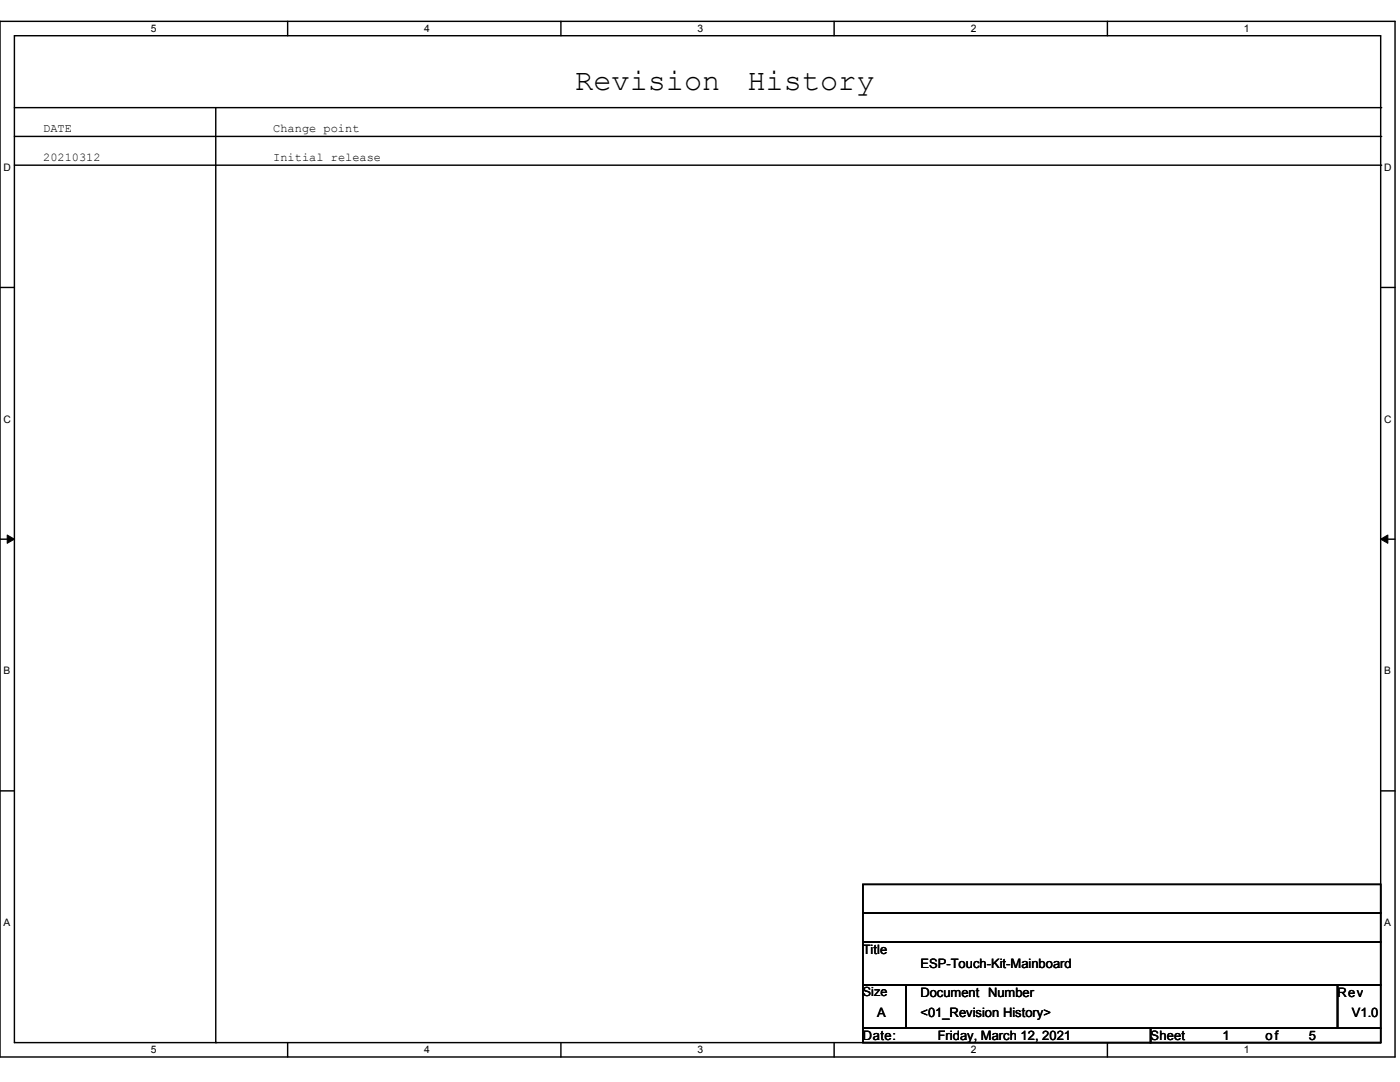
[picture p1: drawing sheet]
<svg xmlns="http://www.w3.org/2000/svg" width="559mm" height="432mm" viewBox="0 0 559 432" stroke-linecap="round" stroke-linejoin="round" font-family="sans-serif">
<path d="M0 8.5h556.8v413.3h-556.8zM5.7 14.3h545.4v401.8h-545.4z" fill="none" stroke="#000" stroke-width=".57"/>
<g fill="#fff">
<path d="M60.3 9.1h2.3v4.6h-2.3z"/>
<path d="M60.3 416.7h2.3v4.5h-2.3z"/>
</g>
<path d="M114.8 8.5v5.8M114.8 416.1v5.7" fill="none" stroke="#000" stroke-width=".57"/>
<g fill="#fff">
<path d="M169.3 9.1h2.3v4.6h-2.3z"/>
<path d="M169.3 416.7h2.3v4.5h-2.3z"/>
</g>
<path d="M223.9 8.5v5.8M223.9 416.1v5.7" fill="none" stroke="#000" stroke-width=".57"/>
<g fill="#fff">
<path d="M278.4 9.1h2.3v4.6h-2.3z"/>
<path d="M278.4 416.7h2.3v4.5h-2.3z"/>
</g>
<path d="M332.9 8.5v5.8M332.9 416.1v5.7" fill="none" stroke="#000" stroke-width=".57"/>
<g fill="#fff">
<path d="M387.5 9.1h2.3v4.6h-2.3z"/>
<path d="M387.5 416.7h2.3v4.5h-2.3z"/>
</g>
<path d="M442 8.5v5.8M442 416.1v5.7" fill="none" stroke="#000" stroke-width=".57"/>
<g fill="#fff">
<path d="M496.5 9.1h2.3v4.6h-2.3z"/>
<path d="M496.5 416.7h2.3v4.5h-2.3z"/>
<path d="M1.4 64.5h3v4.6h-3z"/>
<path d="M552.5 64.5h3v4.6h-3z"/>
<path d="M1.4 164.9h3v4.6h-3z"/>
<path d="M552.5 164.9h3v4.6h-3z"/>
</g>
<path d="M0 114.7h5.7M551.1 114.7h5.7" fill="none" stroke="#000" stroke-width=".57"/>
<g fill="#fff">
<path d="M1.4 265.4h2.8v4.6h-2.8z"/>
<path d="M552.5 265.4h2.8v4.6h-2.8z"/>
</g>
<path d="M0 215.2h5.7M551.1 215.2h5.7" fill="none" stroke="#000" stroke-width=".57"/>
<path d="M2.9 213.5l2.8 1.7-2.8 1.6zM551.1 215.2l2.9-1.7v3.3z" fill="#000" stroke="#000" stroke-width=".4"/>
<g fill="#fff">
<path d="M1.4 365.9h2.8v4.5h-2.8z"/>
<path d="M552.5 365.9h2.8v4.5h-2.8z"/>
</g>
<g fill="none" stroke="#000" stroke-width=".57">
<path d="M5.7 43h545.4M5.7 54.4h545.4M86.1 43v373.1M5.7 65.9h545.4M0 315.6h5.7M551.1 315.6h5.7M344.4 352.9h206.7v11.5h-206.7zM344.4 364.4h206.7v11.5h-206.7zM344.4 375.9h206.7v17.2h-206.7zM344.4 393.1h17.3v17.2h-17.3zM361.7 393.1h172.2v17.2h-172.2zM533.9 393.1h17.2v17.2h-17.2z"/>
<path d="M344.4 410.3h114.8v5.8h-114.8zM459.2 410.3h91.9v5.8h-91.9z"/>
</g>
<g fill="#000">
<circle cx="551.1" cy="43" r=".29"/>
<circle cx="551.1" cy="54.4" r=".29"/>
<circle cx="551.1" cy="65.9" r=".29"/>
<circle cx="86.1" cy="416.1" r=".29"/>
</g>
<g font-size="12.1">
<text x="229.6" y="35.8">Revision</text>
<text x="298.3" y="35.8">History</text>
</g>
<g font-size="5.2">
<text x="344.4" y="380.6">Title</text>
<text x="367.4" y="386.3">ESP-Touch-Kit-Mainboard</text>
<text x="367.4" y="397.8">Document Number</text>
<text x="533.9" y="397.8">Rev</text>
<text x="350.2" y="405.8">A</text>
<text x="367.4" y="405.8">&lt;01_Revision History&gt;</text>
<text x="539.6" y="405.8">V1.0</text>
<text x="344.4" y="415">Date:</text>
<text x="374.3" y="415">Friday, March 12, 2021</text>
<text x="459.3" y="415">Sheet</text>
<text x="487.9" y="415">1</text>
<text x="505.2" y="415">of</text>
<text x="522.4" y="415">5</text>
</g>
<text font-size="5" x="344.4" y="397.7">Size</text>
<g font-size="4.8">
<text x="17.2" y="52.7">DATE</text>
<text x="109.1" y="52.7">Change point</text>
<text x="17.2" y="64.2">20210312</text>
<text x="109.1" y="64.2">Initial release</text>
</g>
<g font-size="4.1">
<text x="60.3" y="12.8">5</text>
<text x="169.3" y="12.8">4</text>
<text x="278.4" y="12.8">3</text>
<text x="387.5" y="12.8">2</text>
<text x="496.5" y="12.8">1</text>
<text x="1.5" y="68.2">D</text>
<text x="552.5" y="68.2">D</text>
<text x="1.5" y="168.7">C</text>
<text x="552.5" y="168.7">C</text>
<text x="1.5" y="269.1">B</text>
<text x="552.5" y="269.1">B</text>
<text x="1.5" y="369.6">A</text>
<text x="552.5" y="369.6">A</text>
<text x="60.3" y="420.4">5</text>
<text x="169.3" y="420.4">4</text>
<text x="278.4" y="420.4">3</text>
<text x="387.5" y="420.4">2</text>
<text x="496.5" y="420.4">1</text>
</g>
</svg>
